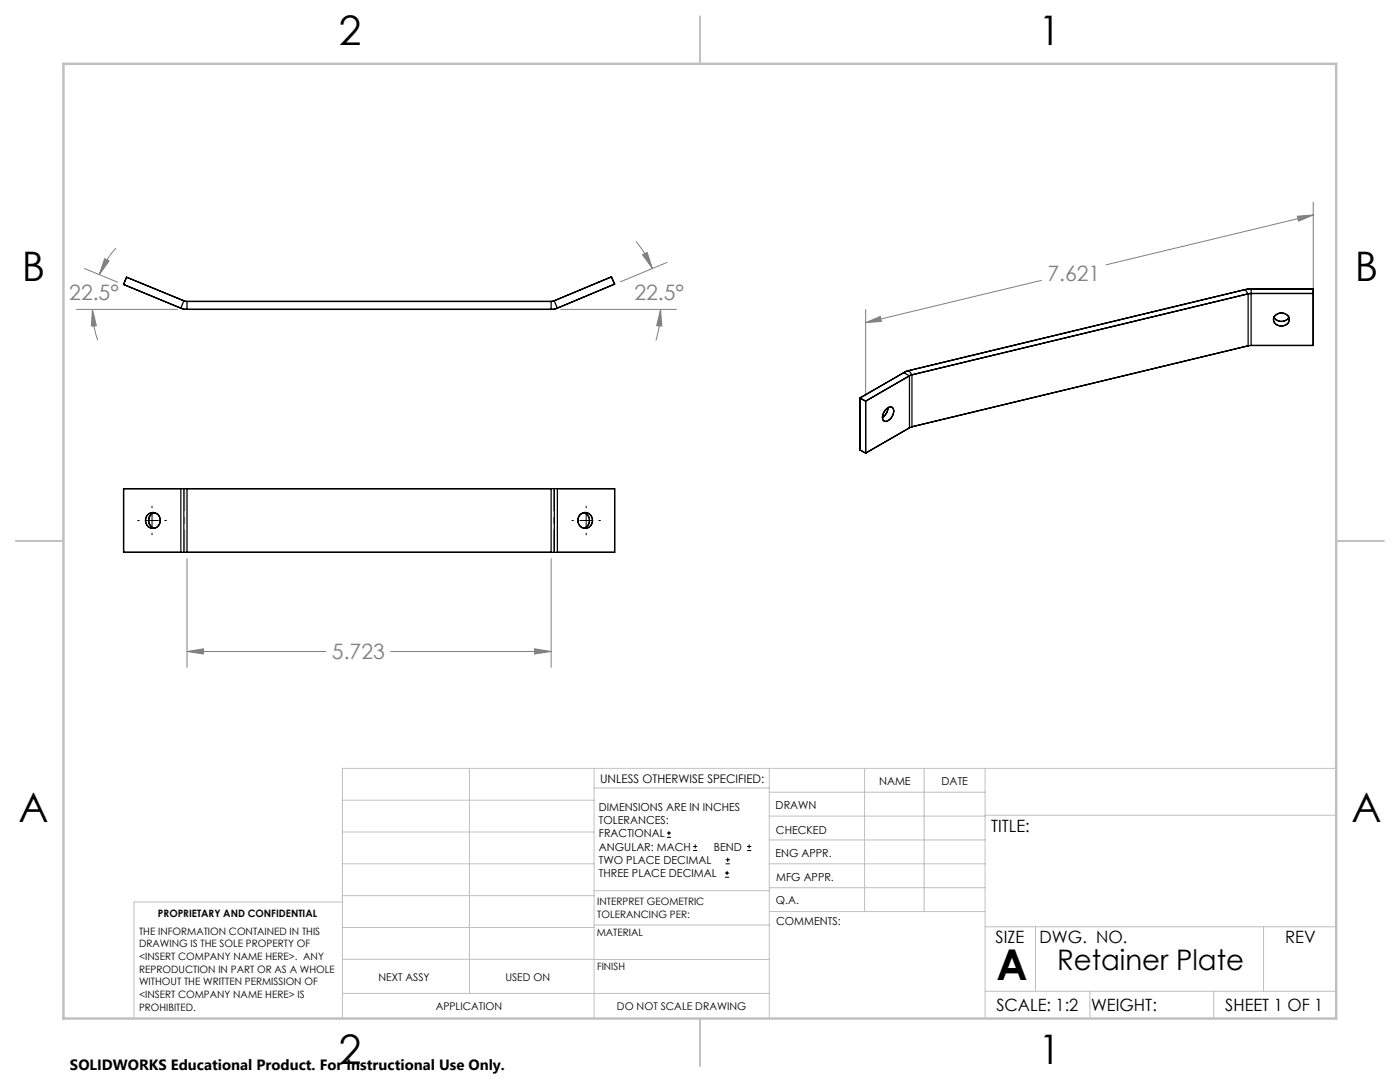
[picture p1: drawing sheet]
<svg xmlns="http://www.w3.org/2000/svg" width="279mm" height="216mm" viewBox="0 0 279 216" stroke-linecap="round" stroke-linejoin="round" font-family="sans-serif">
<g fill="none" stroke="#000" stroke-width=".2">
<path d="M27.5 103.9h.3M29.1 103.9h2.5M30.3 101v.3M30.3 102.6v2.5M30.3 106.4v.3M32.9 103.9h.3M114.1 103.9h.3M115.7 103.9h2.6M117 101v.3M117 102.6v2.5M117 106.4v.3M119.5 103.9h.3"/>
<path d="M133.1 167.1h.8M133.1 166.2h.8M133.5 165.8v.9M138.3 169.7h.8M138.3 168.9h.8M138.7 168.5v.8M144.7 175h.8M144.7 174.2h.8M144.8 172.4h.9M144.8 171.6h.9M145.1 173.8v.8M145.2 171.1v.9"/>
<path d="M149.1 169.7h.8M149.1 168.9h.8M149.5 168.5v.8"/>
</g>
<g fill="none" stroke="#808080" stroke-width=".2">
<path d="M16.9 53.6l6.6 2.7M20.9 51.6l.9 .5-2 2.7zM23.1 49.5a17.3 17.3 0 0 0-3.3 5.3M127 48.2a20.8 20.8 0 0 1 3.2 5.4M128.2 50.8l1-.4 1 3.2zM133.1 52.4l-9.3 3.8M207.8 56l-35 8.4M258.9 43.1l3.2-.2-2.9 1.2zM262.1 40.3v17.2M262.1 42.9l-41.4 9.9M15.3 61.7h20.1M18.5 61.7l.7 3.3-1 .1z"/>
<path d="M18.5 61.7a17.2 17.2 0 0 0 1 6.2M111.9 61.7h23.1M131.8 61.7l.3 3.4-1-.1zM131.8 61.7a20.6 20.6 0 0 1-.9 6.2M172.8 64.4l2.9-1.3 .2 1zM172.8 61.8v17.2M37.3 111.5v21.7M110 111.5v21.7M37.3 130l3.3-.5v1zM37.3 130h27.8M78 130h32M106.7 129.5l3.3 .5-3.3 .5z"/>
</g>
<g fill="none" stroke="#c0c0c0" stroke-width=".2">
<path d="M68.3 159.7h50.3M93.7 153.3v44.9M118.6 153.3v49.9M118.6 157.2h34.9M153.5 153.3v49.9M153.5 158.1h43.1M172.5 153.3v28.6M184.4 153.3v28.6M196.6 153.3v49.9M266.7 153.3h-198.4v49.9M68.3 178.7h50.3M68.3 172.4h50.3"/>
<path d="M68.3 166h50.3M68.3 180h-41.6v23.2M118.6 177.7h35M153.5 167.6h43.1M153.5 162.8h43.1M153.5 172.4h43.1M153.5 177.1h43.1M196.6 162.7h70.1M68.3 198.2h85.2M68.3 191.4l85.2 .1M68.3 185.1h50.3M118.6 184.6h35"/>
<path d="M153.6 181.9h43M196.6 197.8h70.1M196.6 184.9h70.1M206.7 184.9v12.9M217.5 197.8v5.4M242.2 197.8v5.4M252.2 184.9v12.9"/>
</g>
<path d="M139.7 3.2v9.5M3.1 107.9h9.6M266.7 107.9h9.5M139.7 203.2v9.6" fill="none" stroke="#c0c0c0" stroke-width=".25"/>
<path d="M12.7 12.7h254v190.5h-254z" fill="none" stroke="#c0c0c0" stroke-width=".5"/>
<path d="M36.9 97.5v12.7M110.5 110.2v-12.7" fill="none" stroke="#808080" stroke-width=".2" stroke-dasharray="15.2 1.3 1.3 1.3" stroke-dashoffset="10.8"/>
<path d="M172.8 64.4l2.9-1.3 .2 1zM258.9 43.1l3.2-.2-2.9 1.2zM106.7 129.5l3.3 .5-3.3 .5zM37.3 130l3.3-.5v1zM20.9 51.6l.9 .5-2 2.7zM18.5 61.7l.7 3.3-1 .1zM131.8 61.7l.3 3.4-1-.1zM128.2 50.8l1-.4 1 3.2z" fill="#808080"/>
<g fill="none" stroke="#000" stroke-width=".25">
<path d="M25.3 55.3l-.6 1.5 12 4.9h73.9l12.1-5M25.3 55.3l11.4 4.7M122 55.2l-11.7 4.9h-73.3l-11.7-4.8M122 55.2l.7 1.5M122 55.2l-11.4 4.8M122.7 56.7l-11.5 4.8M249.1 58.6l-.6-.8 1.2-.2v11.3M249.1 58.6v10.4M249.7 58.6h-.6M262.1 58.6h-12.7l-67.7 16.3-8.9 5.1M36.7 60l.6 .1v1.6l-1.2-.2zM110.6 60l-.6 .1v1.6l1.2-.2"/>
<path d="M110.6 60l.6 1.5M171.6 79.4l1.2 .6M171.6 79.4v10.4l1.2 .6M180.4 74.4l1-.5 .6 .9M180.4 74.4l-8.8 5M180.4 74.4l1.1 .6M181.5 75l-8.7 5M181.5 75v10.4M182 74.8l-.5 .2M182 74.8v10.4M249.1 69l-67.1 16.2M249.7 68.9l-.6 .1"/>
<path d="M249.7 68.9h12.4v-11.3h-13l-68.3 16.5-9.2 5.3M254.2 63.3a1.71 1.71 0 0 0 3 0M254.5 63a1.59 1.59 0 0 1 1.7-.5 1.59 1.59 0 0 1 1.1 1.5 1.65 1.65 0 0 1-1.7 1.1 1.65 1.65 0 0 1-1.5-1.4zM24.7 97.5h98v12.7h-98zM36.1 97.5v12.7M36.7 97.5v12.7M37.3 97.5v12.7M110 97.5v12.7M110.6 97.5v12.7M111.2 97.5v12.7M172.8 80v10.4M176.9 81.6a.8 .8 0 0 1 1-.4 .8 .8 0 0 1 .4 1.1 1.82 1.82 0 0 1-1.8 1.7 1.32 1.32 0 0 1 0-1.9z"/>
<path d="M177.2 81.4a2.47 2.47 0 0 1-1.1 1.9M181.5 85.4l-8.7 5M182 85.2l-.5 .2M29.5 102.7a1.51 1.51 0 0 1 2.2 .2 1.51 1.51 0 0 1-.3 2.1 1.51 1.51 0 0 1-2.1-.2l-.3-.9 .2-.7zM30.8 102.3a1.62 1.62 0 0 0-1.1 1.6 1.62 1.62 0 0 0 1.1 1.5M115.8 102.7a1.5 1.5 0 0 1 2.1 .1 1.5 1.5 0 0 1 0 2.1 1.5 1.5 0 0 1-2.1 .1 1.66 1.66 0 0 1 0-2.3zM116.5 102.3a1.62 1.62 0 0 1 1.2 1.6 1.62 1.62 0 0 1-1.2 1.5"/>
</g>
<text font-size="8.5" x="198.9" y="195.5">A</text>
<g font-size="8.1">
<text x="67.6" y="8.9">2</text>
<text x="207.3" y="8.9">1</text>
<text x="4.4" y="56.1">B</text>
<text x="270.4" y="56.1">B</text>
<text x="3.7" y="164.1">A</text>
<text x="269.7" y="164.1">A</text>
<text x="67.6" y="212.4">2</text>
<text x="207.3" y="212.4">1</text>
</g>
<text font-size="5.6" x="211" y="193.5">Retainer Plate</text>
<g font-size="4.2" fill="#808080">
<text x="13.8" y="59.9">22.5°</text>
<text x="126.6" y="59.9">22.5°</text>
<text x="209" y="56">7.621</text>
<text x="66.3" y="131.6">5.723</text>
</g>
<g font-size="3.4">
<text x="197.8" y="166">TITLE:</text>
<text x="198.7" y="188.1">SIZE</text>
<text x="207.5" y="188.1">DWG. NO.</text>
<text x="256.5" y="188.2">REV</text>
<text x="198.8" y="201.7">SCALE: 1:2</text>
<text x="217.7" y="201.8">WEIGHT:</text>
<text x="244.5" y="201.7">SHEET 1 OF 1</text>
</g>
<text font-size="3" x="14" y="213.5">SOLIDWORKS Educational Product. For Instructional Use Only.</text>
<text font-size="2.4" x="119.8" y="156.2">UNLESS OTHERWISE SPECIFIED:</text>
<g font-size="2.2">
<text x="119.5" y="161.8">DIMENSIONS ARE IN INCHES</text>
<text x="154.8" y="161.4">DRAWN</text>
<text x="175.4" y="156.6">NAME</text>
<text x="187.9" y="156.7">DATE</text>
<text x="119.5" y="164.4">TOLERANCES:</text>
<text x="119.5" y="167.1">FRACTIONAL</text>
<text x="154.9" y="166.3">CHECKED</text>
<text x="119.5" y="169.7">ANGULAR: MACH</text>
<text x="119.5" y="172.4">TWO PLACE DECIMAL</text>
<text x="142.5" y="169.7">BEND</text>
<text x="154.8" y="171">ENG APPR.</text>
<text x="119.5" y="175">THREE PLACE DECIMAL</text>
<text x="154.9" y="175.7">MFG APPR.</text>
<text x="154.9" y="180.4">Q.A.</text>
<text x="154.9" y="184.6">COMMENTS:</text>
</g>
<g font-size="2.1">
<text x="75.5" y="195.7">NEXT ASSY</text>
<text x="100.9" y="195.7">USED ON</text>
<text x="86.9" y="201.5">APPLICATION</text>
<text x="123.1" y="201.6">DO NOT SCALE DRAWING</text>
</g>
<g font-size="2">
<text x="31.5" y="182.9">PROPRIETARY AND CONFIDENTIAL</text>
<text x="119.2" y="180.6">INTERPRET GEOMETRIC</text>
<text x="119.2" y="183.1">TOLERANCING PER:</text>
<text x="27.8" y="186.5">THE INFORMATION CONTAINED IN THIS</text>
<text x="27.8" y="189">DRAWING IS THE SOLE PROPERTY OF</text>
<text x="27.8" y="191.6">&lt;INSERT COMPANY NAME HERE&gt;. ANY</text>
<text x="119.1" y="186.7">MATERIAL</text>
<text x="27.8" y="194.1">REPRODUCTION IN PART OR AS A WHOLE</text>
<text x="27.8" y="196.6">WITHOUT THE WRITTEN PERMISSION OF</text>
<text x="119.1" y="193.5">FINISH</text>
<text x="27.8" y="199.1">&lt;INSERT COMPANY NAME HERE&gt; IS</text>
<text x="27.8" y="201.7">PROHIBITED.</text>
</g>
</svg>
